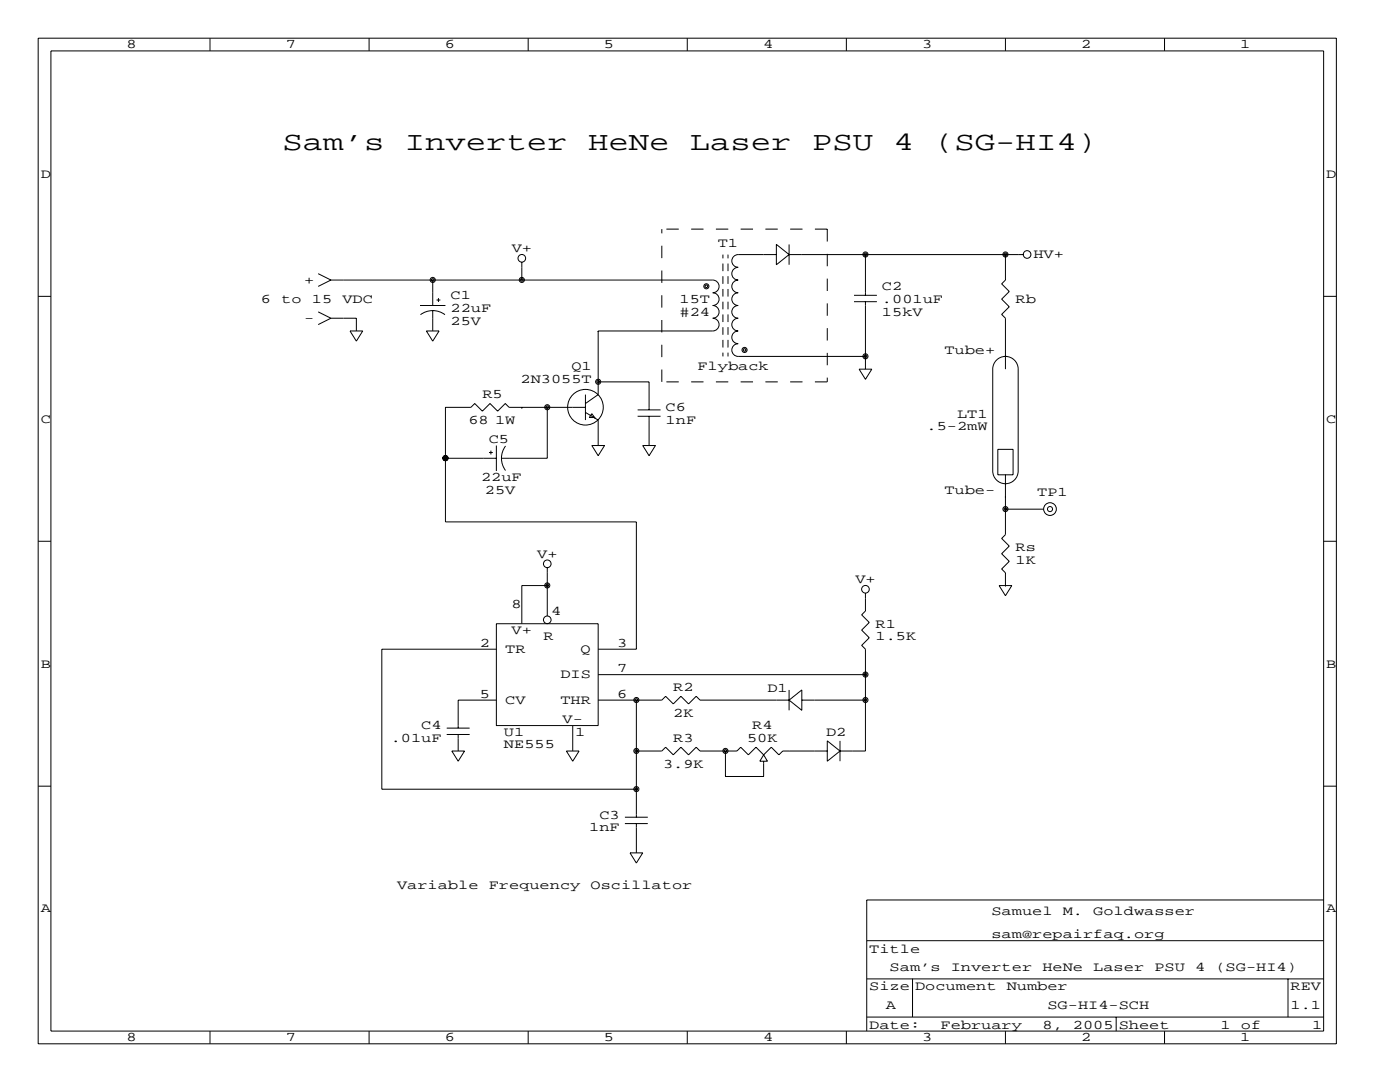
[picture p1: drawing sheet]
<svg xmlns="http://www.w3.org/2000/svg" width="279mm" height="216mm" viewBox="0 0 279 216" stroke-linecap="round" stroke-linejoin="round" font-family="sans-serif">
<g fill="none" stroke="#000" stroke-width=".2">
<path d="M7.6 7.6h259.1v200.7h-259.1zM10.2 10.2h254v195.5h-254zM41.9 7.6v2.6M73.7 7.6v2.6M105.4 7.6v2.6M137.2 7.6v2.6M168.9 7.6v2.6M200.7 7.6v2.6M232.4 7.6v2.6M7.6 59.1h2.6M63.5 54.6l2.5 1.3M66 55.9h76.2a1.27 1.27 0 0 1 1.3 1.3 1.27 1.27 0 0 1-1.3 1.2 1.27 1.27 0 0 1 1.3 1.3 1.27 1.27 0 0 1-1.3 1.3 1.27 1.27 0 0 1 1.3 1.2 1.27 1.27 0 0 1-1.3 1.3 1.27 1.27 0 0 1 1.3 1.3 1.27 1.27 0 0 1-1.3 1.2h-22.8"/>
<path d="M66 55.9l-2.5 1.2M86.4 55.9v5.1M87.1 59.9h.8M87.5 59.5v.7M104.1 52.3v3.6M144.3 50.8v.8M144.3 52.6v1.5M144.3 55.1v1.5M144.3 57.7v1.5M145.3 50.8v.8M145.3 52.6v1.5M145.3 55.1v1.5"/>
<path d="M145.3 57.7v1.5M154.9 50.8h-7.6a1.27 1.27 0 0 0-1.3 1.3 1.27 1.27 0 0 0 1.3 1.2 1.27 1.27 0 0 0-1.3 1.3 1.27 1.27 0 0 0 1.3 1.3 1.27 1.27 0 0 0-1.2 1.2 1.27 1.27 0 0 0 1.2 1.3 1.27 1.27 0 0 0-1.3 1.3 1.27 1.27 0 0 0 1.3 1.3 1.27 1.27 0 0 0-1.3 1.2 1.27 1.27 0 0 0 1.3 1.3 1.27 1.27 0 0 0-1.3 1.3 1.27 1.27 0 0 0 1.3 1.2 1.27 1.27 0 0 0-1.3 1.3 1.27 1.27 0 0 0 1.3 1.3 1.27 1.27 0 0 0-1.2 1.2 1.27 1.27 0 0 0 1.2 1.3h25.4M154.9 48.8l2.6 2-2.6 2zM157.5 50.8h46.7M157.5 48.8v4M170.4 58.9h4.6M172.7 50.8v8.1M200.7 50.8v5.1l-.8 .7 1.5 1.6-1.5 1.5 1.5 1.5-1.5 1.5 .8 .8v10.2M264.2 59.1h2.5M63.5 62.2l2.5 1.3M66 63.5l-2.5 1.3M66 63.5h5.1v2.5"/>
<path d="M69.8 66h2.6l-1.3 2.1zM83.8 61h5.1M83.9 62.8a4.1 4.1 0 0 1 4.9 0M85.1 66h2.5l-1.2 2.1zM86.4 62v4M116.8 78.7v5.1M119.4 66h.1M119.4 66v12.7l-2.6 1.8M119.4 76.2h10.1v5.6M144.3 60.2v1.5M144.3 62.7v1.6M144.3 65.3v1.5"/>
<path d="M144.3 67.8v1.5M144.3 70.4v.7M145.3 60.2v1.5M145.3 62.7v1.6M145.3 65.3v1.5M145.3 67.8v1.5M145.3 70.4v.7M170.4 60.2h4.6M171.4 73.7h2.6l-1.3 2zM172.7 60.2v13.5M198.7 72.1a2.54 2.54 0 0 1 2.8-.8 2.54 2.54 0 0 1 1.7 2.4v20.3a2.54 2.54 0 0 1-2.5 2.5 2.54 2.54 0 0 1-2.6-2.5v-20.3l.1-.6zM200.4 71.1h.5"/>
<path d="M88.9 91.4h10.2M97.6 90.3h.7M98 89.9v.8M99.1 88.9v5.1M100.9 89a4.1 4.1 0 0 0 0 4.9M104.1 81.3h.1M109.2 81.3v10.1h-9.1M116.8 81.3h-15.2l-.8-.8-1.5 1.5-1.5-1.5-1.5 1.5-1.6-1.5-.7 .8h-5.1v22.8h38.1v25.4h-7.6M116.8 82.3l2.6 1.5v5.1M118.1 88.9h2.5l-1.2 2zM118.6 83.3h-1l.5-.8 .8 1.1M127.3 83.1h4.5"/>
<path d="M127.3 81.8h4.5M128.3 88.9h2.5l-1.3 2zM129.5 83.1v5.8M199.1 89.7h3.1v5h-3.1zM200.7 99.1h.1M200.7 94.7v12l-.8 .7 1.5 1.6-1.5 1.5 1.5 1.5-1.5 1.5 .8 .8v2.5M7.6 108h2.6M109.2 116.8h-5.1v7.7M109.2 113.3v9.6M172.7 118.4v3.5l-.7 .8 1.5 1.5-1.5 1.5 1.5 1.6-1.5 1.5 .7 .7v20.4h-5.1M199.4 116.8h2.5l-1.2 2.1zM200.7 116.8h.1"/>
<path d="M200.7 101.6h7.6M264.2 108h2.5M99.1 124.5h20.3v20.3h-20.3zM99.1 139.7h-7.7v5.6M99.1 129.5h-22.9v28h50.8M119.4 139.7h12.7l.7-.8 1.6 1.6 1.5-1.6 1.5 1.6 1.5-1.6 .8 .8h17.8M119.4 134.6h53.3M127 139.7v23.4M157.5 137.7v4M157.5 139.7l2.5-2v4zM160 139.7h12.7M7.6 156.9h2.6"/>
<path d="M89.2 146.6h4.5M89.2 145.3h4.5M90.2 149.9h2.5l-1.3 2zM91.4 146.6v3.3M113 149.9h2.6l-1.3 2zM114.3 144.8v5.1M127 149.9h5.1l.7-.8 1.6 1.5 1.5-1.5 1.5 1.5 1.5-1.5 .8 .8h7.4l.7-.8 1.6 1.5 1.5-1.5 1.5 1.5M144.8 149.9v5h7.6v-3M152.4 150.6l.8 1.3h-1.6zM165.1 149.9h-8.9l-.8 .7-1.5-1.5-1.5 1.5M165.1 147.8l2.5 2.1-2.5 2zM167.6 147.8v4.1"/>
<path d="M264.2 156.9h2.5M124.7 164.3h4.6M124.7 163.1h4.6M125.7 170.2h2.6l-1.3 2zM127 164.3v5.9M264.2 179.6h-91.2v26.1M173 195.3h91.2M173 187.7h91.2M182.1 195.3v7.6M257 195.3v7.6M41.9 205.7v2.6M73.7 205.7v2.6"/>
<path d="M105.4 205.7v2.6M137.2 205.7v2.6M168.9 205.7v2.6M173 202.9h91.2M200.7 205.7v2.6M222.8 202.9v2.8M232.4 205.7v2.6"/>
<circle cx="86.4" cy="55.9" r=".51"/>
<circle cx="86.4" cy="55.9" r=".25"/>
<circle cx="104.1" cy="55.9" r=".51"/>
<circle cx="104.1" cy="51.5" r=".76"/>
<circle cx="104.1" cy="55.9" r=".25"/>
<circle cx="141" cy="57.1" r=".51"/>
<circle cx="141" cy="57.1" r=".25"/>
<circle cx="172.7" cy="50.8" r=".51"/>
<circle cx="172.7" cy="50.8" r=".25"/>
<circle cx="200.7" cy="50.8" r=".51"/>
<circle cx="200.7" cy="50.8" r=".25"/>
<circle cx="205" cy="50.8" r=".76"/>
<circle cx="119.4" cy="76.2" r=".51"/>
<circle cx="119.4" cy="76.2" r=".25"/>
<circle cx="148.6" cy="69.8" r=".51"/>
<circle cx="148.6" cy="69.8" r=".25"/>
<circle cx="172.7" cy="71.1" r=".51"/>
<circle cx="172.7" cy="71.1" r=".25"/>
<circle cx="88.9" cy="91.4" r=".51"/>
<circle cx="88.9" cy="91.4" r=".25"/>
<circle cx="109.2" cy="81.3" r=".51"/>
<circle cx="109.2" cy="81.3" r=".25"/>
<circle cx="116.8" cy="81.3" r="3.6"/>
<circle cx="109.2" cy="116.8" r=".51"/>
<circle cx="109.2" cy="112.5" r=".76"/>
<circle cx="109.2" cy="116.8" r=".25"/>
<circle cx="172.7" cy="117.6" r=".76"/>
<circle cx="200.7" cy="101.6" r=".51"/>
<circle cx="200.7" cy="101.6" r=".25"/>
<circle cx="209.5" cy="101.6" r="1.27"/>
<circle cx="209.5" cy="101.6" r=".51"/>
<circle cx="109.2" cy="123.7" r=".76"/>
<circle cx="127" cy="139.7" r=".51"/>
<circle cx="127" cy="139.7" r=".25"/>
<circle cx="172.7" cy="139.7" r=".51"/>
<circle cx="172.7" cy="134.6" r=".51"/>
<circle cx="172.7" cy="134.6" r=".25"/>
<circle cx="172.7" cy="139.7" r=".25"/>
<circle cx="127" cy="149.8" r=".51"/>
<circle cx="127" cy="157.5" r=".51"/>
<circle cx="127" cy="149.8" r=".25"/>
<circle cx="127" cy="157.5" r=".25"/>
<circle cx="144.8" cy="149.8" r=".51"/>
<circle cx="144.8" cy="149.8" r=".25"/>
</g>
<path d="M165.1 45.7h-33M165.1 45.7v30.5M132.1 76.2v-30.5M165.1 76.2h-33" fill="none" stroke="#000" stroke-width=".2" stroke-dasharray="2.5" stroke-linecap="butt"/>
<g font-size="5.3">
<text x="56.4" y="30">Sam’s</text>
<text x="80.8" y="30">Inverter</text>
<text x="117.3" y="30">HeNe</text>
<text x="137.7" y="30">Laser</text>
<text x="162.1" y="30">PSU</text>
<text x="178.3" y="30">4</text>
<text x="186.4" y="30">(SG-HI4)</text>
</g>
<g font-size="2.6">
<text x="25.3" y="9.7">8</text>
<text x="57" y="9.7">7</text>
<text x="88.8" y="9.7">6</text>
<text x="120.5" y="9.7">5</text>
<text x="152.3" y="9.7">4</text>
<text x="184" y="9.7">3</text>
<text x="215.8" y="9.7">2</text>
<text x="247.5" y="9.7">1</text>
<text x="8.1" y="35.5">D</text>
<text x="264.7" y="35.5">D</text>
<text x="102.1" y="50.3">V+</text>
<text x="143.3" y="49.3">T1</text>
<text x="206.2" y="51.6">HV+</text>
<text x="60.7" y="56.6">+</text>
<text x="89.9" y="59.7">C1</text>
<text x="176" y="57.9">C2</text>
<text x="52.1" y="60.5">6</text>
<text x="56.1" y="60.5">to</text>
<text x="60.7" y="64.3">-</text>
<text x="62.2" y="60.5">15</text>
<text x="68.3" y="60.5">VDC</text>
<text x="89.9" y="62.2">22uF</text>
<text x="89.9" y="64.8">25V</text>
<text x="135.6" y="60.5">15T</text>
<text x="135.6" y="63">#24</text>
<text x="176" y="60.5">.001uF</text>
<text x="176" y="63">15kV</text>
<text x="202.7" y="60.5">Rb</text>
<text x="188.5" y="70.6">Tube+</text>
<text x="103.9" y="76.5">2N3055T</text>
<text x="114" y="73.9">Q1</text>
<text x="139.2" y="73.9">Flyback</text>
<text x="96.3" y="79.5">R5</text>
<text x="132.8" y="82">C6</text>
<text x="191" y="83.3">LT1</text>
<text x="8.1" y="84.3">C</text>
<text x="93.5" y="84.6">68 1W</text>
<text x="97.5" y="88.4">C5</text>
<text x="132.8" y="84.6">1nF</text>
<text x="184.9" y="85.9">.5-2mW</text>
<text x="264.7" y="84.3">C</text>
<text x="96" y="96">22uF</text>
<text x="96.8" y="98.6">25V</text>
<text x="188.5" y="98.6">Tube-</text>
<text x="207" y="99.1">TP1</text>
<text x="107.2" y="111.3">V+</text>
<text x="202.7" y="110">Rs</text>
<text x="202.7" y="112.5">1K</text>
<text x="170.7" y="116.3">V+</text>
<text x="102.1" y="121.4">8</text>
<text x="110" y="122.7">4</text>
<text x="174.8" y="125.2">R1</text>
<text x="95.8" y="129">2</text>
<text x="100.8" y="130.3">TR</text>
<text x="102.1" y="126.5">V+</text>
<text x="108.5" y="127.8">R</text>
<text x="115.9" y="130.3">Q</text>
<text x="123.2" y="129">3</text>
<text x="174.8" y="127.8">1.5K</text>
<text x="8.1" y="133.2">B</text>
<text x="111.8" y="135.4">DIS</text>
<text x="123.2" y="134.1">7</text>
<text x="134.4" y="137.9">R2</text>
<text x="264.7" y="133.2">B</text>
<text x="95.8" y="139.2">5</text>
<text x="100.8" y="140.5">CV</text>
<text x="111.8" y="140.5">THR</text>
<text x="123.2" y="139.2">6</text>
<text x="134.4" y="143">2K</text>
<text x="153.2" y="138.2">D1</text>
<text x="78" y="148.1">.01uF</text>
<text x="84.1" y="145.5">C4</text>
<text x="100.6" y="146.8">U1</text>
<text x="100.6" y="149.4">NE555</text>
<text x="112.3" y="144.3">V-</text>
<text x="114.8" y="146.8">1</text>
<text x="134.4" y="148.1">R3</text>
<text x="149.1" y="148.1">50K</text>
<text x="150.1" y="145.5">R4</text>
<text x="164.8" y="146.8">D2</text>
<text x="132.3" y="153.2">3.9K</text>
<text x="117.6" y="165.9">1nF</text>
<text x="119.6" y="163.3">C3</text>
<text x="79.2" y="177.3">Variable</text>
<text x="97.5" y="177.3">Frequency</text>
<text x="117.9" y="177.3">Oscillator</text>
<text x="8.1" y="182.1">A</text>
<text x="197.9" y="182.6">Samuel</text>
<text x="212.1" y="182.6">M.</text>
<text x="218.2" y="182.6">Goldwasser</text>
<text x="264.7" y="182.1">A</text>
<text x="173.5" y="190.2">Title</text>
<text x="197.9" y="187.2">sam@repairfaq.org</text>
<text x="173.5" y="197.6">Size Document</text>
<text x="177.5" y="193.8">Sam’s</text>
<text x="189.7" y="193.8">Inverter</text>
<text x="200.9" y="197.6">Number</text>
<text x="208" y="193.8">HeNe</text>
<text x="218.2" y="193.8">Laser</text>
<text x="230.4" y="193.8">PSU</text>
<text x="238.5" y="193.8">4</text>
<text x="242.6" y="193.8">(SG-HI4)</text>
<text x="257.6" y="197.6">REV</text>
<text x="176.8" y="201.4">A</text>
<text x="209" y="201.4">SG-HI4-SCH</text>
<text x="257.6" y="201.4">1.1</text>
<text x="25.3" y="207.8">8</text>
<text x="57" y="207.8">7</text>
<text x="88.8" y="207.8">6</text>
<text x="120.5" y="207.8">5</text>
<text x="152.3" y="207.8">4</text>
<text x="173.5" y="205.2">Date:</text>
<text x="184" y="207.8">3</text>
<text x="187.7" y="205.2">February</text>
<text x="208" y="205.2">8,</text>
<text x="214.1" y="205.2">2005 Sheet</text>
<text x="215.8" y="207.8">2</text>
<text x="243.6" y="205.2">1</text>
<text x="247.5" y="207.8">1</text>
<text x="247.7" y="205.2">of</text>
<text x="261.9" y="205.2">1</text>
</g>
</svg>
